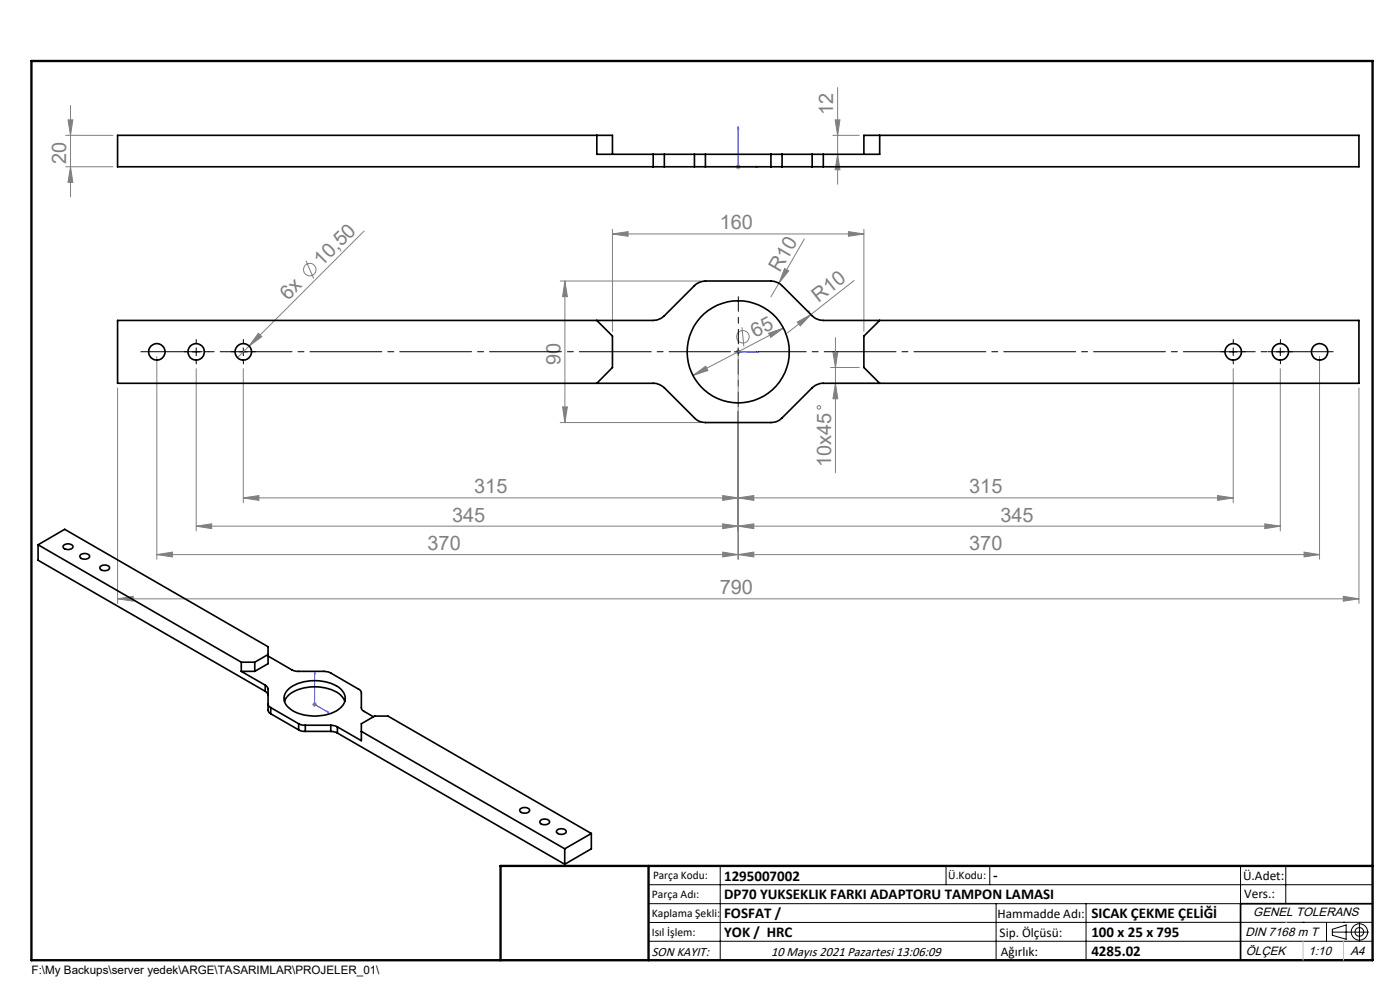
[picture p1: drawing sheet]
<svg xmlns="http://www.w3.org/2000/svg" width="297mm" height="210mm" viewBox="0 0 297 210" stroke-linecap="round" stroke-linejoin="round" font-family="sans-serif">
<g fill="none" stroke="#808080" stroke-width=".21">
<path d="M177.7 18.6v20.5M13.9 35.4h10.1M13.9 28.7h10.1M14.4 25.4h1.1l-.5 3.3zM15 35.4l.5 3.3h-1.1zM15 22.4v19.3M156.1 35.4h1M156.2 35l.8 .7M156.6 34.9v1M157 35l-.8 .7M176.7 28.7h5.6M177.2 25.4h1l-.5 3.3z"/>
<path d="M177.7 32.7l.5 3.3h-1zM64.9 55.3l1.6 3.8M77.3 49l-26.9 26.9M118.9 59.6h29.8M119.8 59.6v30M119.8 59.6l.6 3.3h-1.1zM129.9 49.6l3.3-.5v1zM129.9 48.6v21.7M129.9 49.6h53.4M166.4 57l.9 .5-2.1 2.6zM170.6 50.7l-5.4 9.4M180 49.1l3.3 .5-3.3 .5z"/>
<path d="M181.2 59.5l-9.2 7.2M183.3 48.6v21.7M33.3 75.6v43M41.6 78.2v34.4M51.6 78.2v28.4M54.8 70.7l.7 .7-2.7 2zM147 79.6l2.7-1.9 .5 .9zM156.1 74.6h1M156.2 74.3l.8 .7M156.6 75.6v43M156.6 74.1v1M157 74.3l-.8 .7"/>
<path d="M157.4 69.4l.4 4.1M163.1 70.7l3.1-1.1-2.7 2zM165.2 60.1l-1.7 2.9M166.2 69.6l-19.2 10M169.1 68.3l2.9-1.6-2.2 2.4zM171.6 65.9l.1 .3M172 66.7l-5 3.9M176.2 78h6.1M176.7 74.7h1l-.5 3.3zM177.2 71.6v28.7M261.6 78.2v28.4M271.6 78.2v34.4"/>
<path d="M279.9 75.6v43M24.9 82.3v45.7M118.9 89.6h29.8M119.3 86.3h1.1l-.6 3.3zM176.2 81.3h9.4M177.2 81.3l.5 3.3h-1zM288.3 82.3v45.7M33.3 117.6l3.3-.5v1zM33.3 117.6h246.6M41.6 111.6l3.3-.5v1zM41.6 111.6h230M51.6 105.6l3.3-.5v1z"/>
<path d="M51.6 105.6h210M153.3 105.1l3.3 .5-3.3 .5zM153.3 111.1l3.3 .5-3.3 .5zM153.3 117.1l3.3 .5-3.3 .5zM156.6 105.6l3.3-.5v1zM156.6 111.6l3.3-.5v1zM156.6 117.6l3.3-.5v1zM258.3 105.1l3.3 .5-3.3 .5zM268.3 111.1l3.3 .5-3.3 .5zM276.6 117.1l3.3 .5-3.3 .5zM24.9 127l3.4-.5v1zM24.9 127h263.4"/>
<path d="M285 126.5l3.3 .5-3.3 .5zM66.3 149.4h.9M66.4 149.1l.7 .7M66.7 148.9v1.1M67.1 149.1l-.7 .7"/>
<circle cx="65.7" cy="57.2" r="1.32"/>
<circle cx="157.6" cy="71.4" r="1.33"/>
<circle cx="173.7" cy="86.4" r=".38"/>
</g>
<g fill="none" stroke="#000" stroke-width=".21">
<path d="M40.8 74.6h1.6M41.6 73.8v1.7M50.8 74.6h1.7M51.6 73.8v1.7M155.8 74.6h1.6M156.6 73.8v1.7M260.8 74.6h1.6M261.6 73.8v1.7M270.8 74.6h1.7M271.6 73.8v1.7M137.6 187.7h153.6M137.6 191.7h153.6"/>
<path d="M137.6 199.7h153.6M152.8 183.7v20M200.7 183.7v4M210 183.7v4M211.3 191.7v12M230.4 191.7v12M263.2 183.7v20M272.8 183.7v8M276.4 195.6h.1M281.4 195.6v4.1M282.6 197.7h7.8M282.6 197.1l3-.9v3l-3-.8z"/>
<path d="M285 195.6h.1M288.4 195.8v3.8M291.2 195.6l-153.6 .1"/>
<circle cx="288.4" cy="197.7" r="1.74"/>
<circle cx="288.4" cy="197.7" r=".93"/>
</g>
<path d="M156.6 26.9l.1 .4h-.2zM156.6 26.9v8.5h4.3M160.4 35.3l.5 .1-.5 .1zM156.5 74.6h.2zM156.6 74.6h.1M156.6 74.6h4.3M160.9 74.6h-.5h.5M66.7 142.5l.1 .4-.1-.1zM66.7 142.5v6.9l3 1.8M69.5 150.9l.2 .3-.2-.1z" fill="none" stroke="#00f" stroke-width=".21"/>
<g fill="none" stroke="#000" stroke-width=".21" stroke-dasharray="15.2 1.3 1.3 1.3">
<path d="M40 74.6h-1M41.6 72.9v-.9M41.6 76.3v.9M43.3 74.6h.9M50 74.6h-1M51.6 72.9v-.9M51.6 76.3v.9M53.3 74.6h.9M260 74.6h-1M261.6 72.9v-.9M261.6 76.3v.9M263.3 74.6h.9"/>
<path d="M270 74.6h-1M271.6 72.9v-.9M271.6 76.3v.9M273.3 74.6h.9"/>
</g>
<path d="M156.6 72.9v-10M156.6 76.3v10" fill="none" stroke="#000" stroke-width=".21" stroke-dasharray="15.2 1.3 1.3 1.3" stroke-dashoffset="12.1"/>
<path d="M155 74.6h-125.1" fill="none" stroke="#000" stroke-width=".21" stroke-dasharray="15.2 1.3 1.3 1.3" stroke-dashoffset="2.2"/>
<path d="M158.3 74.6h124.5" fill="none" stroke="#000" stroke-width=".21" stroke-dasharray="15.2 1.3 1.3 1.3" stroke-dashoffset="2.5"/>
<path d="M106.2 203.7h185" fill="none" stroke="#000" stroke-width=".25"/>
<path d="M291.2 191.7h-28v12" fill="none" stroke="#000" stroke-width=".35"/>
<path d="M6.7 12.9h284.5v190.8h-284.5zM137.6 183.7v20M291.2 183.7h-185v20" fill="none" stroke="#000" stroke-width=".5"/>
<path d="M272.8 195.6h.1M276.4 199.7v4M285 199.7v4" fill="none" stroke="#c0c0c0" stroke-width=".21"/>
<g fill="#00f">
<path d="M69.5 150.9l.2 .3-.2-.1zM66.7 142.5l.1 .4-.1-.1zM160.4 35.3l.5 .1-.5 .1zM156.6 26.9l.1 .4h-.2z"/>
<path d="M160.4 74.6h.5zM156.5 74.6h.2z"/>
</g>
<g fill="#808080">
<path d="M169.1 68.3l2.9-1.6-2.2 2.4z"/>
<path d="M54.8 70.7l.7 .7-2.7 2z"/>
<path d="M166.4 57l.9 .5-2.1 2.6z"/>
<path d="M153.3 105.1l3.3 .5-3.3 .5zM51.6 105.6l3.3-.5v1zM153.3 111.1l3.3 .5-3.3 .5zM41.6 111.6l3.3-.5v1z"/>
<path d="M156.6 105.6l3.3-.5v1zM258.3 105.1l3.3 .5-3.3 .5zM156.6 111.6l3.3-.5v1zM268.3 111.1l3.3 .5-3.3 .5zM129.9 49.6l3.3-.5v1zM180 49.1l3.3 .5-3.3 .5zM24.9 127l3.4-.5v1zM285 126.5l3.3 .5-3.3 .5zM33.3 117.6l3.3-.5v1zM153.3 117.1l3.3 .5-3.3 .5zM156.6 117.6l3.3-.5v1zM276.6 117.1l3.3 .5-3.3 .5z"/>
<path d="M147 79.6l3.2-1-.5-.9zM163.1 70.7l.4 .9 2.7-2z"/>
<path d="M177.7 32.7l.5 3.3h-1zM177.2 25.4h1l-.5 3.3zM15 35.4l.5 3.3h-1.1zM14.4 25.4h1.1l-.5 3.3z"/>
<path d="M119.8 59.6l.6 3.3h-1.1zM119.3 86.3h1.1l-.6 3.3zM176.7 74.7h1l-.5 3.3zM177.2 81.3l.5 3.3h-1z"/>
</g>
<g fill="none" stroke="#000" stroke-width=".35">
<path d="M126.6 28.7v4h12M129.9 32.7v-4h-105v6.7h113.7M138.6 35.4h2.3M138.6 32.7h2.3M138.6 32.7v2.7M140.9 32.7h6.4M140.9 35.4h6.4M140.9 32.7v2.7M147.3 35.4h2.3M147.3 32.7h2.3M147.3 32.7v2.7M149.6 32.7v2.7"/>
<path d="M149.6 32.7h13.9M149.6 35.4h13.9M163.5 32.7h2.4M163.5 35.4h2.4M163.5 32.7v2.7M165.9 32.7v2.7M165.9 32.7h6.4M165.9 35.4h6.4M172.3 35.4h2.4M172.3 32.7h2.4M172.3 32.7v2.7M174.7 32.7v2.7"/>
<path d="M183.3 32.7v-4h105v6.7h-113.6M186.6 28.7v4h-11.9M24.9 68h113.7a3.7 3.7 0 0 0 2.3-1l6.4-6.4a3.5 3.5 0 0 1 2.3-1h13.9a3.5 3.5 0 0 1 2.4 1l6.4 6.4a3.7 3.7 0 0 0 2.4 1h113.6v13.3h-113.6a3.4 3.4 0 0 0-2.4 1l-6.4 6.3a3.1 3.1 0 0 1-2.4 1h-13.9a3.1 3.1 0 0 1-2.3-1l-6.4-6.3a3.4 3.4 0 0 0-2.3-1h-113.7zM126.6 68l3.3 3.3v6.7l-3.3 3.3M186.6 68l-3.3 3.3v6.7l3.3 3.3M8.1 115.6l5.6-3.3 43.2 24.9v3.6l-2.9 1.6M8.1 115.6v3.2l48.2 27.8M8.1 115.6l43.1 24.9M13.5 115.7a1.29 1.29 0 0 1 2 .3 1.23 1.23 0 0 1-2.1 0zM17.1 117.7a1.29 1.29 0 0 1 1.9 .3 1.17 1.17 0 0 1-2.1 0zM21.3 120.1a1.26 1.26 0 0 1 1.9 .4 1.2 1.2 0 0 1-2 0zM56.9 139.2l5.5 3.1 6.4 .1 .9 .1 6.4 3.7a.87 .87 0 0 1 .6 .8v3.1a.87 .87 0 0 0 .6 .8l1.9 1.1"/>
<path d="M56.9 138.8l-2.9 1.7M51.2 142.4l5.1 2.9M51.2 142.4h2.8M51.2 140.5v1.9M51.2 140.5h2.8M54 140.5v1.9M56.3 145.3l.5 .6 .1 4.8 .2 .5 .3 .2M56.3 146.6l.3 .3 .3 .6M56.3 145.3v1.3M56.9 149.3l.2 .6 .3 .2M57.4 150.1l6 3.4M57.4 150.1v1.3"/>
<path d="M57.4 151.4l6 3.4M60.4 148.8a5 5 0 0 1 4-2.9 9.8 9.8 0 0 1 7.8 1.5l1 1.4M61 146.4a9.1 9.1 0 0 1 8.7-1.6 4.2 4.2 0 0 1 3.5 3.1 3.7 3.7 0 0 1-2.9 3.4 10.3 10.3 0 0 1-8.6-.8 2.57 2.57 0 0 1-.7-4.1zM63.4 153.5l1.4 .3M63.4 154.8l1.4 .3M63.4 153.5v1.3M64.8 153.8h5.4M64.8 153.8v1.3M64.8 155.1h5.4M70.2 153.8l1.4 .4M70.2 155.1l1.4 .4M70.2 153.8v1.3"/>
<path d="M71.6 154.2l5.1 2.9v-3.6l2.8-1.6h2.8l43.1 24.9M71.6 154.2v1.3M71.6 155.5l48.2 27.8M76.7 155.1l43.1 24.9M110.4 171.6a1.29 1.29 0 0 1 2 .3 1.23 1.23 0 0 1-2.2 0zM114.8 173.9a1.08 1.08 0 0 1 1.8 .6 1.29 1.29 0 0 1-2.1-.2zM118.2 176.1a1.29 1.29 0 0 1 1.9 .3 1.2 1.2 0 0 1-2.1 0zM125.4 176.8l-5.6 3.2M125.4 176.8v3.2l-5.6 3.3M119.8 180v3.3"/>
<circle cx="33.3" cy="74.6" r="1.75"/>
<circle cx="41.6" cy="74.6" r="1.75"/>
<circle cx="51.6" cy="74.6" r="1.75"/>
<circle cx="156.6" cy="74.6" r="10.8"/>
<circle cx="261.6" cy="74.6" r="1.75"/>
<circle cx="271.6" cy="74.6" r="1.75"/>
<circle cx="279.9" cy="74.6" r="1.74"/>
</g>
<g font-size="4.2" fill="#808080">
<text x="176.7" y="24.4" transform="rotate(-90 176.7 24.4)">12</text>
<text x="14" y="34.8" transform="rotate(-90 14 34.8)">20</text>
<text x="152.7" y="48.7">160</text>
<text x="68.3" y="56.6" transform="rotate(-45 68.3 56.6)">10,50</text>
<text x="165.4" y="58" transform="rotate(-60 165.4 58)">R10</text>
<text x="61.1" y="63.8" transform="rotate(-45 61.1 63.8)">6x</text>
<text x="173.6" y="64.2" transform="rotate(-38 173.6 64.2)">R10</text>
<text x="160.2" y="71.7" transform="rotate(-28 160.2 71.7)">65</text>
<text x="118.9" y="77.5" transform="rotate(-90 118.9 77.5)">90</text>
<text x="176.3" y="99.1" transform="rotate(-90 176.3 99.1)">10x45</text>
<text x="100.6" y="104.7">315</text>
<text x="205.6" y="104.7">315</text>
<text x="95.9" y="110.7">345</text>
<text x="212.2" y="110.7">345</text>
<text x="90.7" y="116.7">370</text>
<text x="205.6" y="116.7">370</text>
<text x="152.7" y="126">790</text>
</g>
<g font-size="3.2">
<text x="153.6" y="186.8">1295007002</text>
<text x="153.6" y="190.8">DP70 YUKSEKLIK FARKI ADAPTORU TAMPON LAMASI</text>
<text x="210.7" y="186.6">-</text>
<text x="153.6" y="194.8">FOSFAT /</text>
<text x="231.5" y="194.8">SICAK ÇEKME ÇELİĞİ</text>
<text x="153.6" y="198.8">YOK / HRC</text>
<text x="231.5" y="198.7">100 x 25 x 795</text>
<text x="231.5" y="202.8">4285.02</text>
</g>
<g font-size="2.8">
<text x="263.7" y="186.7">Ü.Adet:</text>
<text x="263.9" y="190.5">Vers.:</text>
<text x="211.6" y="194.8">Hammadde Adı:</text>
<text x="138.3" y="202.8">SON KAYIT:</text>
<text x="163.6" y="202.8">10 Mayıs 2021 Pazartesi 13:06:09</text>
<text x="212.1" y="198.7">Sip. Ölçüsü:</text>
<text x="212.3" y="202.7">Ağırlık:</text>
</g>
<g font-size="2.6">
<text x="265.9" y="194.4">GENEL TOLERANS</text>
<text x="264.2" y="198.5">DIN 7168 m T</text>
<text x="264.3" y="202.6">ÖLÇEK</text>
<text x="277.6" y="202.6">1:10</text>
<text x="286.5" y="202.6">A4</text>
</g>
<g font-size="2.5">
<text x="138.3" y="190.5">Parça Adı:</text>
<text x="138.5" y="186.5">Parça Kodu:</text>
<text x="201.2" y="186.5">Ü.Kodu:</text>
<text x="138.3" y="194.5">Kaplama Şekli:</text>
<text x="138.3" y="198.6">Isıl İşlem:</text>
<text x="6.7" y="206.7">F:\My Backups\server yedek\ARGE\TASARIMLAR\PROJELER_01\</text>
</g>
</svg>
